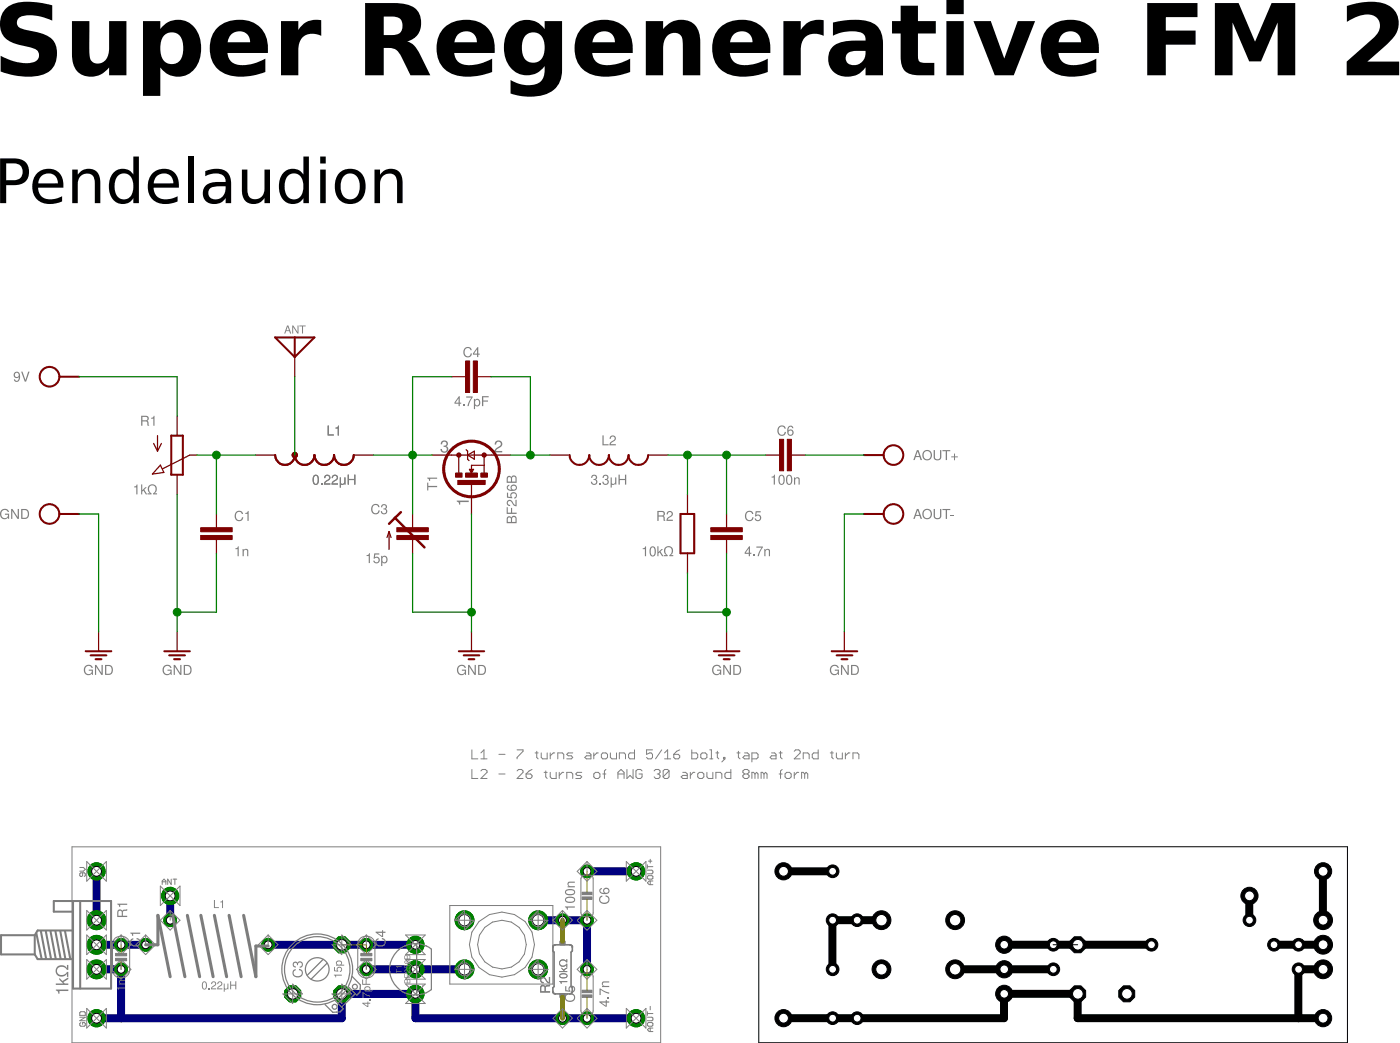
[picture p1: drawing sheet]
<?xml version="1.0" encoding="utf-8"?>
<!DOCTYPE eagle SYSTEM "eagle.dtd">
<eagle version="7.2.0">
<drawing>
<settings>
<setting alwaysvectorfont="no"/>
<setting verticaltext="up"/>
</settings>
<grid distance="0.05" unitdist="inch" unit="inch" style="lines" multiple="2" display="yes" altdistance="4" altunitdist="inch" altunit="inch"/>
<schematic xreflabel="%F%N/%S" xrefpart="/%S.%C%R">
<libraries>
<library name="r">
<symbols>
<symbol name="POT">
<wire x1="2.54" y1="0.762" x2="-2.54" y2="0.762" width="0.254" layer="94"/>
<wire x1="-2.54" y1="-0.762" x2="2.54" y2="-0.762" width="0.254" layer="94"/>
<wire x1="0" y1="-2.54" x2="0" y2="-1.651" width="0.1524" layer="94"/>
<wire x1="2.54" y1="-0.762" x2="2.54" y2="0.762" width="0.254" layer="94"/>
<wire x1="-2.54" y1="0.762" x2="-2.54" y2="-0.762" width="0.254" layer="94"/>
<wire x1="-2.54" y1="2.54" x2="-0.508" y2="2.54" width="0.1524" layer="94"/>
<wire x1="-0.508" y1="2.54" x2="-1.524" y2="3.048" width="0.1524" layer="94"/>
<wire x1="-0.508" y1="2.54" x2="-1.524" y2="2.032" width="0.1524" layer="94"/>
<text x="-3.429" y="1.778" size="1.27" layer="95" align="bottom-right">&gt;NAME</text>
<text x="1.905" y="-1.27" size="1.27" layer="96" align="top-left">&gt;VALUE</text>
<pin name="A" x="-5.08" y="0" visible="off" length="short" direction="pas"/>
<pin name="E" x="5.08" y="0" visible="off" length="short" direction="pas" rot="R180"/>
<pin name="S" x="0" y="-2.54" visible="off" length="point" direction="pas" rot="R90"/>
<wire x1="0" y1="-1.651" x2="1.7526" y2="1.8796" width="0.1524" layer="94"/>
<wire x1="1.2939" y1="2.1597" x2="2.4495" y2="3.1989" width="0.1524" layer="94"/>
<wire x1="2.4495" y1="3.1989" x2="2.2352" y2="1.7018" width="0.1524" layer="94"/>
<wire x1="1.2939" y1="2.1597" x2="2.2352" y2="1.7018" width="0.1524" layer="94"/>
</symbol>
<symbol name="R">
<pin name="2" x="0" y="5.08" visible="off" length="short" direction="pas" swaplevel="1" rot="R270"/>
<pin name="1" x="0" y="-5.08" visible="off" length="short" direction="pas" swaplevel="1" rot="R90"/>
<wire x1="0.889" y1="-2.54" x2="0.889" y2="2.54" width="0.254" layer="94"/>
<wire x1="-0.889" y1="2.54" x2="-0.889" y2="-2.54" width="0.254" layer="94"/>
<wire x1="0.889" y1="2.54" x2="-0.889" y2="2.54" width="0.254" layer="94"/>
<wire x1="0.889" y1="-2.54" x2="-0.889" y2="-2.54" width="0.254" layer="94"/>
<text x="-1.778" y="1.651" size="1.27" layer="95" align="bottom-right">&gt;NAME</text>
<text x="-1.778" y="-1.651" size="1.27" layer="96" align="top-right">&gt;VALUE</text>
</symbol>
</symbols>
<devicesets>
<deviceset name="POT" prefix="R">
<gates>
<gate name="1" symbol="POT" x="0" y="0"/>
</gates>
<devices>
<device name="" package="POT">
<connects>
<connect gate="1" pin="A" pad="1"/>
<connect gate="1" pin="E" pad="3"/>
<connect gate="1" pin="S" pad="2"/>
</connects>
<technologies>
<technology name=""/>
</technologies>
</device>
<device name="-V" package="POT-V">
<connects>
<connect gate="1" pin="A" pad="A"/>
<connect gate="1" pin="E" pad="E"/>
<connect gate="1" pin="S" pad="S"/>
</connects>
<technologies>
<technology name=""/>
</technologies>
</device>
</devices>
</deviceset>
<deviceset name="R" prefix="R" uservalue="yes">
<gates>
<gate name="1" symbol="R" x="0" y="0"/>
</gates>
<devices>
<device name="0204/5" package="0204/5">
<connects>
<connect gate="1" pin="1" pad="1"/>
<connect gate="1" pin="2" pad="2"/>
</connects>
<technologies>
<technology name=""/>
</technologies>
</device>
<device name="0204/7" package="0204/7">
<connects>
<connect gate="1" pin="1" pad="1"/>
<connect gate="1" pin="2" pad="2"/>
</connects>
<technologies>
<technology name=""/>
</technologies>
</device>
<device name="0204V" package="0204V">
<connects>
<connect gate="1" pin="1" pad="1"/>
<connect gate="1" pin="2" pad="2"/>
</connects>
<technologies>
<technology name=""/>
</technologies>
</device>
<device name="0207/10" package="0207/10">
<connects>
<connect gate="1" pin="1" pad="1"/>
<connect gate="1" pin="2" pad="2"/>
</connects>
<technologies>
<technology name=""/>
</technologies>
</device>
<device name="0207/12" package="0207/12">
<connects>
<connect gate="1" pin="1" pad="1"/>
<connect gate="1" pin="2" pad="2"/>
</connects>
<technologies>
<technology name=""/>
</technologies>
</device>
<device name="0207/15" package="0207/15">
<connects>
<connect gate="1" pin="1" pad="1"/>
<connect gate="1" pin="2" pad="2"/>
</connects>
<technologies>
<technology name=""/>
</technologies>
</device>
<device name="0207/2V" package="0207/2V">
<connects>
<connect gate="1" pin="1" pad="1"/>
<connect gate="1" pin="2" pad="2"/>
</connects>
<technologies>
<technology name=""/>
</technologies>
</device>
<device name="0207/5V" package="0207/5V">
<connects>
<connect gate="1" pin="1" pad="1"/>
<connect gate="1" pin="2" pad="2"/>
</connects>
<technologies>
<technology name=""/>
</technologies>
</device>
<device name="0207/7" package="0207/7">
<connects>
<connect gate="1" pin="1" pad="1"/>
<connect gate="1" pin="2" pad="2"/>
</connects>
<technologies>
<technology name=""/>
</technologies>
</device>
<device name="0204/10" package="0204/10">
<connects>
<connect gate="1" pin="1" pad="1"/>
<connect gate="1" pin="2" pad="2"/>
</connects>
<technologies>
<technology name=""/>
</technologies>
</device>
<device name="0204/12" package="0204/12">
<connects>
<connect gate="1" pin="1" pad="1"/>
<connect gate="1" pin="2" pad="2"/>
</connects>
<technologies>
<technology name=""/>
</technologies>
</device>
<device name="0204/15" package="0204/15">
<connects>
<connect gate="1" pin="1" pad="1"/>
<connect gate="1" pin="2" pad="2"/>
</connects>
<technologies>
<technology name=""/>
</technologies>
</device>
<device name="0204/2V" package="0204/2V">
<connects>
<connect gate="1" pin="1" pad="1"/>
<connect gate="1" pin="2" pad="2"/>
</connects>
<technologies>
<technology name=""/>
</technologies>
</device>
<device name="0202/2V" package="0202/2V">
<connects>
<connect gate="1" pin="1" pad="1"/>
<connect gate="1" pin="2" pad="2"/>
</connects>
<technologies>
<technology name=""/>
</technologies>
</device>
<device name="0202/5" package="0202/5">
<connects>
<connect gate="1" pin="1" pad="1"/>
<connect gate="1" pin="2" pad="2"/>
</connects>
<technologies>
<technology name=""/>
</technologies>
</device>
<device name="0202/7" package="0202/7">
<connects>
<connect gate="1" pin="1" pad="1"/>
<connect gate="1" pin="2" pad="2"/>
</connects>
<technologies>
<technology name=""/>
</technologies>
</device>
<device name="0202/10" package="0202/10">
<connects>
<connect gate="1" pin="1" pad="1"/>
<connect gate="1" pin="2" pad="2"/>
</connects>
<technologies>
<technology name=""/>
</technologies>
</device>
<device name="0202V" package="0202V">
<connects>
<connect gate="1" pin="1" pad="1"/>
<connect gate="1" pin="2" pad="2"/>
</connects>
<technologies>
<technology name=""/>
</technologies>
</device>
<device name="0202/12" package="0202/12">
<connects>
<connect gate="1" pin="1" pad="1"/>
<connect gate="1" pin="2" pad="2"/>
</connects>
<technologies>
<technology name=""/>
</technologies>
</device>
<device name="0202/15" package="0202/15">
<connects>
<connect gate="1" pin="1" pad="1"/>
<connect gate="1" pin="2" pad="2"/>
</connects>
<technologies>
<technology name=""/>
</technologies>
</device>
<device name="0202/7-V" package="0202/7-V">
<connects>
<connect gate="1" pin="1" pad="1"/>
<connect gate="1" pin="2" pad="2"/>
</connects>
<technologies>
<technology name=""/>
</technologies>
</device>
<device name="0202/5-V" package="0202/5-V">
<connects>
<connect gate="1" pin="1" pad="1"/>
<connect gate="1" pin="2" pad="2"/>
</connects>
<technologies>
<technology name=""/>
</technologies>
</device>
<device name="0202/10-V" package="0202/10-V">
<connects>
<connect gate="1" pin="1" pad="1"/>
<connect gate="1" pin="2" pad="2"/>
</connects>
<technologies>
<technology name=""/>
</technologies>
</device>
</devices>
</deviceset>
</devicesets>
</library>
<library name="c">
<symbols>
<symbol name="C">
<text x="-2.286" y="1.651" size="1.27" layer="95" align="bottom-right">&gt;NAME</text>
<text x="-2.286" y="-1.651" size="1.27" layer="96" align="top-right">&gt;VALUE</text>
<pin name="1" x="0" y="2.54" visible="off" length="point" direction="pas" swaplevel="1" rot="R270"/>
<pin name="2" x="0" y="-2.54" visible="off" length="point" direction="pas" swaplevel="1" rot="R90"/>
<wire x1="0" y1="-2.54" x2="0" y2="-0.762" width="0.1524" layer="94"/>
<wire x1="0" y1="2.54" x2="0" y2="0.762" width="0.1524" layer="94"/>
<rectangle x1="-2.032" y1="-0.762" x2="2.032" y2="-0.254" layer="94"/>
<rectangle x1="-2.032" y1="0.254" x2="2.032" y2="0.762" layer="94"/>
</symbol>
</symbols>
<devicesets>
<deviceset name="C" prefix="C" uservalue="yes">
<gates>
<gate name="1" symbol="C" x="0" y="0"/>
</gates>
<devices>
<device name="025-024X044" package="C025-024X044">
<connects>
<connect gate="1" pin="1" pad="1"/>
<connect gate="1" pin="2" pad="2"/>
</connects>
<technologies>
<technology name=""/>
</technologies>
</device>
<device name="025-025X050" package="C025-025X050">
<connects>
<connect gate="1" pin="1" pad="1"/>
<connect gate="1" pin="2" pad="2"/>
</connects>
<technologies>
<technology name=""/>
</technologies>
</device>
<device name="025-030X050" package="C025-030X050">
<connects>
<connect gate="1" pin="1" pad="1"/>
<connect gate="1" pin="2" pad="2"/>
</connects>
<technologies>
<technology name=""/>
</technologies>
</device>
<device name="025-040X050" package="C025-040X050">
<connects>
<connect gate="1" pin="1" pad="1"/>
<connect gate="1" pin="2" pad="2"/>
</connects>
<technologies>
<technology name=""/>
</technologies>
</device>
<device name="025-050X050" package="C025-050X050">
<connects>
<connect gate="1" pin="1" pad="1"/>
<connect gate="1" pin="2" pad="2"/>
</connects>
<technologies>
<technology name=""/>
</technologies>
</device>
<device name="025-060X050" package="C025-060X050">
<connects>
<connect gate="1" pin="1" pad="1"/>
<connect gate="1" pin="2" pad="2"/>
</connects>
<technologies>
<technology name=""/>
</technologies>
</device>
<device name="050-024X044" package="C050-024X044">
<connects>
<connect gate="1" pin="1" pad="1"/>
<connect gate="1" pin="2" pad="2"/>
</connects>
<technologies>
<technology name=""/>
</technologies>
</device>
<device name="050-025X075" package="C050-025X075">
<connects>
<connect gate="1" pin="1" pad="1"/>
<connect gate="1" pin="2" pad="2"/>
</connects>
<technologies>
<technology name=""/>
</technologies>
</device>
<device name="050-045X075" package="C050-045X075">
<connects>
<connect gate="1" pin="1" pad="1"/>
<connect gate="1" pin="2" pad="2"/>
</connects>
<technologies>
<technology name=""/>
</technologies>
</device>
<device name="050-030X075" package="C050-030X075">
<connects>
<connect gate="1" pin="1" pad="1"/>
<connect gate="1" pin="2" pad="2"/>
</connects>
<technologies>
<technology name=""/>
</technologies>
</device>
<device name="050-050X075" package="C050-050X075">
<connects>
<connect gate="1" pin="1" pad="1"/>
<connect gate="1" pin="2" pad="2"/>
</connects>
<technologies>
<technology name=""/>
</technologies>
</device>
<device name="050-055X075" package="C050-055X075">
<connects>
<connect gate="1" pin="1" pad="1"/>
<connect gate="1" pin="2" pad="2"/>
</connects>
<technologies>
<technology name=""/>
</technologies>
</device>
<device name="050-075X075" package="C050-075X075">
<connects>
<connect gate="1" pin="1" pad="1"/>
<connect gate="1" pin="2" pad="2"/>
</connects>
<technologies>
<technology name=""/>
</technologies>
</device>
<device name="075-032X103" package="C075-032X103">
<connects>
<connect gate="1" pin="1" pad="1"/>
<connect gate="1" pin="2" pad="2"/>
</connects>
<technologies>
<technology name=""/>
</technologies>
</device>
<device name="075-042X103" package="C075-042X103">
<connects>
<connect gate="1" pin="1" pad="1"/>
<connect gate="1" pin="2" pad="2"/>
</connects>
<technologies>
<technology name=""/>
</technologies>
</device>
<device name="075-052X106" package="C075-052X106">
<connects>
<connect gate="1" pin="1" pad="1"/>
<connect gate="1" pin="2" pad="2"/>
</connects>
<technologies>
<technology name=""/>
</technologies>
</device>
<device name="102-043X133" package="C102-043X133">
<connects>
<connect gate="1" pin="1" pad="1"/>
<connect gate="1" pin="2" pad="2"/>
</connects>
<technologies>
<technology name=""/>
</technologies>
</device>
<device name="102-054X133" package="C102-054X133">
<connects>
<connect gate="1" pin="1" pad="1"/>
<connect gate="1" pin="2" pad="2"/>
</connects>
<technologies>
<technology name=""/>
</technologies>
</device>
<device name="102-064X133" package="C102-064X133">
<connects>
<connect gate="1" pin="1" pad="1"/>
<connect gate="1" pin="2" pad="2"/>
</connects>
<technologies>
<technology name=""/>
</technologies>
</device>
<device name="150-054X183" package="C150-054X183">
<connects>
<connect gate="1" pin="1" pad="1"/>
<connect gate="1" pin="2" pad="2"/>
</connects>
<technologies>
<technology name=""/>
</technologies>
</device>
<device name="150-064X183" package="C150-064X183">
<connects>
<connect gate="1" pin="1" pad="1"/>
<connect gate="1" pin="2" pad="2"/>
</connects>
<technologies>
<technology name=""/>
</technologies>
</device>
<device name="150-072X183" package="C150-072X183">
<connects>
<connect gate="1" pin="1" pad="1"/>
<connect gate="1" pin="2" pad="2"/>
</connects>
<technologies>
<technology name=""/>
</technologies>
</device>
<device name="150-084X183" package="C150-084X183">
<connects>
<connect gate="1" pin="1" pad="1"/>
<connect gate="1" pin="2" pad="2"/>
</connects>
<technologies>
<technology name=""/>
</technologies>
</device>
<device name="150-091X182" package="C150-091X182">
<connects>
<connect gate="1" pin="1" pad="1"/>
<connect gate="1" pin="2" pad="2"/>
</connects>
<technologies>
<technology name=""/>
</technologies>
</device>
<device name="050-035X075" package="C050-035X075">
<connects>
<connect gate="1" pin="1" pad="1"/>
<connect gate="1" pin="2" pad="2"/>
</connects>
<technologies>
<technology name=""/>
</technologies>
</device>
<device name="075-063X106" package="C075-063X106">
<connects>
<connect gate="1" pin="1" pad="1"/>
<connect gate="1" pin="2" pad="2"/>
</connects>
<technologies>
<technology name=""/>
</technologies>
</device>
<device name="025-020X036" package="C025-020X036">
<connects>
<connect gate="1" pin="1" pad="1"/>
<connect gate="1" pin="2" pad="2"/>
</connects>
<technologies>
<technology name=""/>
</technologies>
</device>
<device name="050-020X036" package="C050-020X036">
<connects>
<connect gate="1" pin="1" pad="1"/>
<connect gate="1" pin="2" pad="2"/>
</connects>
<technologies>
<technology name=""/>
</technologies>
</device>
<device name="025-015X024" package="C025-015X024">
<connects>
<connect gate="1" pin="1" pad="1"/>
<connect gate="1" pin="2" pad="2"/>
</connects>
<technologies>
<technology name=""/>
</technologies>
</device>
<device name="025-025X060" package="C050-025X060">
<connects>
<connect gate="1" pin="1" pad="1"/>
<connect gate="1" pin="2" pad="2"/>
</connects>
<technologies>
<technology name=""/>
</technologies>
</device>
<device name="050-024X044/V" package="C050-024X044/V">
<connects>
<connect gate="1" pin="1" pad="1"/>
<connect gate="1" pin="2" pad="2"/>
</connects>
<technologies>
<technology name=""/>
</technologies>
</device>
<device name="050-025X075/V" package="C050-025X075/V">
<connects>
<connect gate="1" pin="1" pad="1"/>
<connect gate="1" pin="2" pad="2"/>
</connects>
<technologies>
<technology name=""/>
</technologies>
</device>
<device name="050-020X036/V" package="C050-020X036/V">
<connects>
<connect gate="1" pin="1" pad="1"/>
<connect gate="1" pin="2" pad="2"/>
</connects>
<technologies>
<technology name=""/>
</technologies>
</device>
<device name="050-020X044/V" package="C050-020X044/V">
<connects>
<connect gate="1" pin="1" pad="1"/>
<connect gate="1" pin="2" pad="2"/>
</connects>
<technologies>
<technology name=""/>
</technologies>
</device>
<device name="050-020X044" package="C050-020X044">
<connects>
<connect gate="1" pin="1" pad="1"/>
<connect gate="1" pin="2" pad="2"/>
</connects>
<technologies>
<technology name=""/>
</technologies>
</device>
</devices>
</deviceset>
</devicesets>
</library>
<library name="cap-trim">
<symbols>
<symbol name="CAP-TRIM">
<wire x1="0" y1="-2.54" x2="0" y2="-0.762" width="0.1524" layer="94"/>
<wire x1="0" y1="2.54" x2="0" y2="0.762" width="0.1524" layer="94"/>
<wire x1="1.524" y1="-1.778" x2="-2.286" y2="2.032" width="0.3048" layer="94"/>
<wire x1="-3.048" y1="1.27" x2="-2.286" y2="2.032" width="0.3048" layer="94"/>
<wire x1="-2.286" y1="2.032" x2="-1.524" y2="2.794" width="0.3048" layer="94"/>
<wire x1="-3.048" y1="-2.032" x2="-3.048" y2="0.254" width="0.1524" layer="94"/>
<wire x1="-3.048" y1="0.254" x2="-3.302" y2="-0.508" width="0.1524" layer="94"/>
<wire x1="-3.048" y1="0.254" x2="-2.794" y2="-0.508" width="0.1524" layer="94"/>
<text x="-3.175" y="2.54" size="1.27" layer="95" align="bottom-right">&gt;NAME</text>
<text x="-3.175" y="-2.54" size="1.27" layer="96" align="top-right">&gt;VALUE</text>
<rectangle x1="-2.032" y1="-0.762" x2="2.032" y2="-0.254" layer="94"/>
<rectangle x1="-2.032" y1="0.254" x2="2.032" y2="0.762" layer="94"/>
<pin name="E" x="0" y="2.54" visible="off" length="point" direction="pas" swaplevel="1" rot="R90"/>
<pin name="A" x="0" y="-2.54" visible="off" length="point" direction="pas" swaplevel="1" rot="R270"/>
</symbol>
</symbols>
<devicesets>
<deviceset name="C-TR-PH20127" prefix="C">
<gates>
<gate name="1" symbol="CAP-TRIM" x="0" y="0"/>
</gates>
<devices>
<device name="S" package="TRIM808">
<connects>
<connect gate="1" pin="A" pad="2"/>
<connect gate="1" pin="E" pad="1 3"/>
</connects>
<technologies>
<technology name=""/>
</technologies>
</device>
<device name="-45" package="TRIM808-45">
<connects>
<connect gate="1" pin="A" pad="2"/>
<connect gate="1" pin="E" pad="1 3"/>
</connects>
<technologies>
<technology name=""/>
</technologies>
</device>
<device name="-45-2P12" package="TRIM808-45">
<connects>
<connect gate="1" pin="A" pad="2"/>
<connect gate="1" pin="E" pad="1"/>
</connects>
<technologies>
<technology name=""/>
</technologies>
</device>
<device name="-45-2P21" package="TRIM808-45">
<connects>
<connect gate="1" pin="A" pad="1"/>
<connect gate="1" pin="E" pad="2"/>
</connects>
<technologies>
<technology name=""/>
</technologies>
</device>
<device name="-45-2P23" package="TRIM808-45">
<connects>
<connect gate="1" pin="A" pad="3"/>
<connect gate="1" pin="E" pad="2"/>
</connects>
<technologies>
<technology name=""/>
</technologies>
</device>
<device name="-45-2P32" package="TRIM808-45">
<connects>
<connect gate="1" pin="A" pad="3"/>
<connect gate="1" pin="E" pad="2"/>
</connects>
<technologies>
<technology name=""/>
</technologies>
</device>
<device name="GFX" package="TRIM808-GFX">
<connects>
<connect gate="1" pin="A" pad="1 3"/>
<connect gate="1" pin="E" pad="2"/>
</connects>
<technologies>
<technology name=""/>
</technologies>
</device>
<device name="GFX45" package="TRIM808-GFX45">
<connects>
<connect gate="1" pin="A" pad="1 3"/>
<connect gate="1" pin="E" pad="2"/>
</connects>
<technologies>
<technology name=""/>
</technologies>
</device>
<device name="" package="TRIM-2222-808">
<connects>
<connect gate="1" pin="A" pad="2"/>
<connect gate="1" pin="E" pad="1 3"/>
</connects>
<technologies>
<technology name=""/>
</technologies>
</device>
<device name="2222-808-2PIN" package="TRIM-2222-808">
<connects>
<connect gate="1" pin="A" pad="2"/>
<connect gate="1" pin="E" pad="1"/>
</connects>
<technologies>
<technology name=""/>
</technologies>
</device>
<device name="2222-808-2PINB" package="TRIM-2222-808">
<connects>
<connect gate="1" pin="A" pad="2"/>
<connect gate="1" pin="E" pad="3"/>
</connects>
<technologies>
<technology name=""/>
</technologies>
</device>
<device name="2222-808-45" package="TRIM-2222-808-45">
<connects>
<connect gate="1" pin="A" pad="1 3"/>
<connect gate="1" pin="E" pad="2"/>
</connects>
<technologies>
<technology name=""/>
</technologies>
</device>
<device name="2222-808-45-2PIN" package="TRIM-2222-808-45">
<connects>
<connect gate="1" pin="A" pad="1"/>
<connect gate="1" pin="E" pad="2"/>
</connects>
<technologies>
<technology name=""/>
</technologies>
</device>
<device name="2222-808-45-2PINB" package="TRIM-2222-808-45">
<connects>
<connect gate="1" pin="A" pad="3"/>
<connect gate="1" pin="E" pad="2"/>
</connects>
<technologies>
<technology name=""/>
</technologies>
</device>
</devices>
</deviceset>
</devicesets>
</library>
<library name="pad">
<symbols>
<symbol name="GND">
<wire x1="-1.651" y1="0" x2="1.651" y2="0" width="0.254" layer="94"/>
<text x="0" y="-1.778" size="1.27" layer="96" align="top-center">&gt;VALUE</text>
<pin name="GND" x="0" y="2.54" visible="off" length="short" direction="sup" rot="R270"/>
<wire x1="-1.016" y1="-0.508" x2="1.016" y2="-0.508" width="0.254" layer="94"/>
<wire x1="-0.381" y1="-1.016" x2="0.381" y2="-1.016" width="0.254" layer="94"/>
</symbol>
<symbol name="ANT">
<wire x1="-2.54" y1="5.08" x2="0" y2="5.08" width="0.254" layer="94"/>
<wire x1="2.54" y1="5.08" x2="0" y2="2.54" width="0.254" layer="94"/>
<wire x1="0" y1="2.54" x2="-2.54" y2="5.08" width="0.254" layer="94"/>
<wire x1="0" y1="5.08" x2="0" y2="2.54" width="0.254" layer="94"/>
<wire x1="0" y1="5.08" x2="2.54" y2="5.08" width="0.254" layer="94"/>
<text x="0" y="5.588" size="1.016" layer="95" align="bottom-center">&gt;NAME</text>
<pin name="1" x="0" y="0" visible="off" length="short" direction="out" rot="R90"/>
</symbol>
<symbol name="SPAD">
<pin name="P$1" x="0" y="0" visible="off" length="point" function="dot"/>
<wire x1="0" y1="0" x2="-2.54" y2="0" width="0.254" layer="94"/>
<circle x="-3.81" y="0" radius="1.27" width="0.254" layer="94"/>
<text x="-6.35" y="0" size="1.27" layer="95" align="center-right">&gt;NAME</text>
</symbol>
</symbols>
<devicesets>
<deviceset name="GND">
<gates>
<gate name="1" symbol="GND" x="0" y="0"/>
</gates>
<devices>
<device name="">
<technologies>
<technology name=""/>
</technologies>
</device>
</devices>
</deviceset>
<deviceset name="ANT" prefix="ANT">
<gates>
<gate name="ANT" symbol="ANT" x="0" y="0"/>
</gates>
<devices>
<device name="" package="SPAD">
<connects>
<connect gate="ANT" pin="1" pad="1"/>
</connects>
<technologies>
<technology name=""/>
</technologies>
</device>
</devices>
</deviceset>
<deviceset name="SPAD" prefix="P">
<gates>
<gate name="1" symbol="SPAD" x="0" y="0"/>
</gates>
<devices>
<device name="" package="SPAD">
<connects>
<connect gate="1" pin="P$1" pad="1"/>
</connects>
<technologies>
<technology name=""/>
</technologies>
</device>
</devices>
</deviceset>
</devicesets>
</library>
<library name="l">
<symbols>
<symbol name="L-TAP1">
<wire x1="5.08" y1="0" x2="3.81" y2="-1.27" width="0.254" layer="94" curve="-90"/>
<wire x1="2.54" y1="0" x2="3.81" y2="-1.27" width="0.254" layer="94" curve="90"/>
<wire x1="2.54" y1="0" x2="1.27" y2="-1.27" width="0.254" layer="94" curve="-90"/>
<wire x1="0" y1="0" x2="1.27" y2="-1.27" width="0.254" layer="94" curve="90"/>
<wire x1="0" y1="0" x2="-1.27" y2="-1.27" width="0.254" layer="94" curve="-90"/>
<wire x1="-2.54" y1="0" x2="-1.27" y2="-1.27" width="0.254" layer="94" curve="90"/>
<wire x1="-2.54" y1="0" x2="-3.81" y2="-1.27" width="0.254" layer="94" curve="-90"/>
<wire x1="-5.08" y1="0" x2="-3.81" y2="-1.27" width="0.254" layer="94" curve="90"/>
<text x="2.54" y="2.54" size="1.27" layer="95" align="bottom-center">&gt;NAME</text>
<text x="2.54" y="-2.54" size="1.27" layer="96" align="top-center">&gt;VALUE</text>
<pin name="2" x="7.62" y="0" visible="off" length="short" direction="pas" swaplevel="1" rot="R180"/>
<pin name="1" x="-7.62" y="0" visible="off" length="short" direction="pas" swaplevel="1"/>
<pin name="T" x="-2.54" y="0" visible="off" length="point" direction="pas" rot="R270"/>
<circle x="-2.54" y="0" radius="0.283978125" width="0.127" layer="94"/>
<circle x="-2.54" y="0" radius="0.1778" width="0.127" layer="94"/>
<circle x="-2.54" y="0" radius="0.1016" width="0.127" layer="94"/>
<circle x="-2.54" y="0" radius="0.0508" width="0.127" layer="94"/>
<circle x="-2.54" y="0" radius="0.3556" width="0.127" layer="94"/>
<wire x1="5.08" y1="0" x2="3.81" y2="-1.27" width="0.254" layer="94" curve="-90"/>
<wire x1="2.54" y1="0" x2="3.81" y2="-1.27" width="0.254" layer="94" curve="90"/>
<wire x1="2.54" y1="0" x2="1.27" y2="-1.27" width="0.254" layer="94" curve="-90"/>
<wire x1="0" y1="0" x2="1.27" y2="-1.27" width="0.254" layer="94" curve="90"/>
<wire x1="0" y1="0" x2="-1.27" y2="-1.27" width="0.254" layer="94" curve="-90"/>
<wire x1="-2.54" y1="0" x2="-1.27" y2="-1.27" width="0.254" layer="94" curve="90"/>
<wire x1="-2.54" y1="0" x2="-3.81" y2="-1.27" width="0.254" layer="94" curve="-90"/>
<wire x1="-5.08" y1="0" x2="-3.81" y2="-1.27" width="0.254" layer="94" curve="90"/>
<text x="2.54" y="2.54" size="1.27" layer="95" align="bottom-center">&gt;NAME</text>
<text x="2.54" y="-2.54" size="1.27" layer="96" align="top-center">&gt;VALUE</text>
<circle x="-2.54" y="0" radius="0.283978125" width="0.127" layer="94"/>
<circle x="-2.54" y="0" radius="0.1778" width="0.127" layer="94"/>
<circle x="-2.54" y="0" radius="0.1016" width="0.127" layer="94"/>
<circle x="-2.54" y="0" radius="0.0508" width="0.127" layer="94"/>
<circle x="-2.54" y="0" radius="0.3556" width="0.127" layer="94"/>
</symbol>
<symbol name="L">
<wire x1="5.08" y1="0" x2="3.81" y2="-1.27" width="0.254" layer="94" curve="-90"/>
<wire x1="2.54" y1="0" x2="3.81" y2="-1.27" width="0.254" layer="94" curve="90"/>
<wire x1="2.54" y1="0" x2="1.27" y2="-1.27" width="0.254" layer="94" curve="-90"/>
<wire x1="0" y1="0" x2="1.27" y2="-1.27" width="0.254" layer="94" curve="90"/>
<wire x1="0" y1="0" x2="-1.27" y2="-1.27" width="0.254" layer="94" curve="-90"/>
<wire x1="-2.54" y1="0" x2="-1.27" y2="-1.27" width="0.254" layer="94" curve="90"/>
<wire x1="-2.54" y1="0" x2="-3.81" y2="-1.27" width="0.254" layer="94" curve="-90"/>
<wire x1="-5.08" y1="0" x2="-3.81" y2="-1.27" width="0.254" layer="94" curve="90"/>
<text x="0" y="1.27" size="1.27" layer="95" align="bottom-center">&gt;NAME</text>
<text x="0" y="-2.54" size="1.27" layer="96" align="top-center">&gt;VALUE</text>
<pin name="2" x="-7.62" y="0" visible="off" length="short" direction="pas" swaplevel="1"/>
<pin name="1" x="7.62" y="0" visible="off" length="short" direction="pas" swaplevel="1" rot="R180"/>
</symbol>
</symbols>
<devicesets>
<deviceset name="L-TAP1" uservalue="yes">
<gates>
<gate name="1" symbol="L-TAP1" x="0" y="0"/>
</gates>
<devices>
<device name="02/7V" package="L-02/7V-TAP1">
<connects>
<connect gate="1" pin="1" pad="1"/>
<connect gate="1" pin="2" pad="2"/>
<connect gate="1" pin="T" pad="3"/>
</connects>
<technologies>
<technology name=""/>
</technologies>
</device>
<device name="04/7" package="L-04/10-TAP1">
<connects>
<connect gate="1" pin="1" pad="1"/>
<connect gate="1" pin="2" pad="2"/>
<connect gate="1" pin="T" pad="T"/>
</connects>
<technologies>
<technology name=""/>
</technologies>
</device>
<device name="08/7V" package="L-08/20V-TAP1">
<connects>
<connect gate="1" pin="1" pad="1"/>
<connect gate="1" pin="2" pad="2"/>
<connect gate="1" pin="T" pad="T"/>
</connects>
<technologies>
<technology name=""/>
</technologies>
</device>
<device name="L-04/12V-TAP1" package="L-04/12V-TAP1">
<connects>
<connect gate="1" pin="1" pad="1"/>
<connect gate="1" pin="2" pad="2"/>
<connect gate="1" pin="T" pad="3"/>
</connects>
<technologies>
<technology name=""/>
</technologies>
</device>
<device name="L-06/12V-TAP1" package="L-06/12V-TAP1">
<connects>
<connect gate="1" pin="1" pad="1"/>
<connect gate="1" pin="2" pad="2"/>
<connect gate="1" pin="T" pad="3"/>
</connects>
<technologies>
<technology name=""/>
</technologies>
</device>
<device name="L-08/12V-TAP1" package="L-08/12V-TAP1">
<connects>
<connect gate="1" pin="1" pad="1"/>
<connect gate="1" pin="2" pad="2"/>
<connect gate="1" pin="T" pad="3"/>
</connects>
<technologies>
<technology name=""/>
</technologies>
</device>
<device name="L-08/12-TAP1" package="L-08/12-TAP1">
<connects>
<connect gate="1" pin="1" pad="1"/>
<connect gate="1" pin="2" pad="2"/>
<connect gate="1" pin="T" pad="3"/>
</connects>
<technologies>
<technology name=""/>
</technologies>
</device>
<device name="L-08/12-X-TAP1" package="L-08/12-X-TAP1">
<connects>
<connect gate="1" pin="1" pad="1"/>
<connect gate="1" pin="2" pad="2"/>
<connect gate="1" pin="T" pad="3"/>
</connects>
<technologies>
<technology name=""/>
</technologies>
</device>
</devices>
</deviceset>
<deviceset name="L" prefix="L">
<gates>
<gate name="1" symbol="L" x="0" y="0"/>
</gates>
<devices>
<device name="02/5" package="L-02/5V">
<connects>
<connect gate="1" pin="1" pad="1"/>
<connect gate="1" pin="2" pad="2"/>
</connects>
<technologies>
<technology name=""/>
</technologies>
</device>
<device name="02/10" package="L-03/10V">
<connects>
<connect gate="1" pin="1" pad="1"/>
<connect gate="1" pin="2" pad="2"/>
</connects>
<technologies>
<technology name=""/>
</technologies>
</device>
<device name="02/7" package="L-02/7V">
<connects>
<connect gate="1" pin="1" pad="1"/>
<connect gate="1" pin="2" pad="2"/>
</connects>
<technologies>
<technology name=""/>
</technologies>
</device>
<device name="04/7" package="L-04/8V">
<connects>
<connect gate="1" pin="1" pad="2"/>
<connect gate="1" pin="2" pad="1"/>
</connects>
<technologies>
<technology name=""/>
</technologies>
</device>
<device name="04/7-M" package="L-04/10-M">
<connects>
<connect gate="1" pin="1" pad="1"/>
<connect gate="1" pin="2" pad="2"/>
</connects>
<technologies>
<technology name=""/>
</technologies>
</device>
<device name="-09R" package="L-8R">
<connects>
<connect gate="1" pin="1" pad="P$1"/>
<connect gate="1" pin="2" pad="P$2"/>
</connects>
<technologies>
<technology name=""/>
</technologies>
</device>
<device name="03/10" package="L-03/10">
<connects>
<connect gate="1" pin="1" pad="1"/>
<connect gate="1" pin="2" pad="2"/>
</connects>
<technologies>
<technology name=""/>
</technologies>
</device>
<device name="-BODY" package="L-BODY">
<connects>
<connect gate="1" pin="1" pad="2"/>
<connect gate="1" pin="2" pad="3"/>
</connects>
<technologies>
<technology name=""/>
</technologies>
</device>
<device name="L-04-5/5V-X" package="L-04-5/5V-X">
<connects>
<connect gate="1" pin="1" pad="1"/>
<connect gate="1" pin="2" pad="2"/>
</connects>
<technologies>
<technology name=""/>
</technologies>
</device>
<device name="L-04-5/6V" package="L-04-5/6V">
<connects>
<connect gate="1" pin="1" pad="1"/>
<connect gate="1" pin="2" pad="2"/>
</connects>
<technologies>
<technology name=""/>
</technologies>
</device>
<device name="L-04-5/5" package="L-04-5/5">
<connects>
<connect gate="1" pin="1" pad="1"/>
<connect gate="1" pin="2" pad="2"/>
</connects>
<technologies>
<technology name=""/>
</technologies>
</device>
<device name="L-04/7" package="L-04/7">
<connects>
<connect gate="1" pin="1" pad="1"/>
<connect gate="1" pin="2" pad="2"/>
</connects>
<technologies>
<technology name=""/>
</technologies>
</device>
</devices>
</deviceset>
</devicesets>
</library>
<library name="t">
<symbols>
<symbol name="MOSFET_N">
<wire x1="-3.5433" y1="0" x2="-5.08" y2="0" width="0.1524" layer="94"/>
<wire x1="0" y1="1.651" x2="-2.3114" y2="1.651" width="0.1524" layer="94"/>
<wire x1="-1.3208" y1="0" x2="-1.3208" y2="-1.651" width="0.1524" layer="94"/>
<wire x1="-2.3368" y1="-1.651" x2="-1.3208" y2="-1.651" width="0.1524" layer="94"/>
<wire x1="-1.3208" y1="-1.651" x2="0" y2="-1.651" width="0.1524" layer="94"/>
<wire x1="0" y1="2.54" x2="0" y2="1.651" width="0.1524" layer="94"/>
<wire x1="0" y1="1.651" x2="0" y2="0.508" width="0.1524" layer="94"/>
<wire x1="0" y1="0.508" x2="0" y2="-1.651" width="0.1524" layer="94"/>
<wire x1="0" y1="-1.651" x2="0" y2="-2.54" width="0.1524" layer="94"/>
<wire x1="0" y1="0.508" x2="-0.508" y2="-0.381" width="0.1524" layer="94"/>
<wire x1="-0.508" y1="-0.381" x2="0.508" y2="-0.381" width="0.1524" layer="94"/>
<wire x1="0.508" y1="-0.381" x2="0" y2="0.508" width="0.1524" layer="94"/>
<wire x1="-0.508" y1="0.508" x2="0" y2="0.508" width="0.1524" layer="94"/>
<wire x1="-0.508" y1="0.508" x2="-0.6985" y2="0.3175" width="0.1524" layer="94"/>
<wire x1="-2.3368" y1="0" x2="-1.8288" y2="-0.254" width="0.1524" layer="94"/>
<wire x1="-1.8288" y1="-0.254" x2="-1.8288" y2="0.254" width="0.1524" layer="94"/>
<wire x1="-1.8288" y1="0.254" x2="-2.3368" y2="0" width="0.1524" layer="94"/>
<circle x="0" y="-1.651" radius="0.127" width="0.4064" layer="94"/>
<circle x="0" y="1.651" radius="0.127" width="0.4064" layer="94"/>
<text x="-2.54" y="4.445" size="1.27" layer="95" align="bottom-right">&gt;NAME</text>
<text x="-2.54" y="-4.572" size="1.27" layer="96" align="top-right">&gt;VALUE</text>
<rectangle x1="-2.8448" y1="-2.0828" x2="-2.3368" y2="-1.2192" layer="94"/>
<rectangle x1="-2.8448" y1="1.2192" x2="-2.3368" y2="2.0828" layer="94"/>
<rectangle x1="-2.8448" y1="-0.762" x2="-2.3368" y2="0.762" layer="94"/>
<pin name="G" x="-7.62" y="0" visible="pad" length="short" direction="pas"/>
<pin name="D" x="0" y="5.08" visible="pad" length="short" direction="pas" rot="R270"/>
<pin name="S" x="0" y="-5.08" visible="pad" length="short" direction="pas" rot="R90"/>
<circle x="-1.778" y="0" radius="3.5921" width="0.381" layer="94"/>
<rectangle x1="-3.7973" y1="-1.778" x2="-3.2893" y2="1.778" layer="94"/>
<wire x1="-1.3208" y1="0" x2="-1.7653" y2="0" width="0.1524" layer="94"/>
<wire x1="0.508" y1="0.508" x2="0" y2="0.508" width="0.1524" layer="94"/>
<wire x1="0.508" y1="0.508" x2="0.6985" y2="0.6985" width="0.1524" layer="94"/>
<wire x1="-2.0828" y1="0" x2="-1.9558" y2="0" width="0.3048" layer="94"/>
</symbol>
</symbols>
<devicesets>
<deviceset name="BF256B" prefix="T">
<gates>
<gate name="1" symbol="MOSFET_N" x="0" y="0"/>
</gates>
<devices>
<device name="" package="TO92">
<connects>
<connect gate="1" pin="D" pad="3"/>
<connect gate="1" pin="G" pad="1"/>
<connect gate="1" pin="S" pad="2"/>
</connects>
<technologies>
<technology name=""/>
</technologies>
</device>
</devices>
</deviceset>
</devicesets>
</library>
</libraries>
<attributes>
</attributes>
<variantdefs>
</variantdefs>
<classes>
<class number="0" name="default" width="0.6096" drill="0">
</class>
</classes>
<parts>
<part name="C3" library="cap-trim" deviceset="C-TR-PH20127" device="2222-808-2PIN" value="15p"/>
<part name="C1" library="c" deviceset="C" device="050-020X036/V" value="1n"/>
<part name="R1" library="r" deviceset="POT" device="-V" value="1kΩ"/>
<part name="U$1" library="pad" deviceset="GND" device=""/>
<part name="U$2" library="pad" deviceset="GND" device=""/>
<part name="ANT" library="pad" deviceset="ANT" device=""/>
<part name="L2" library="l" deviceset="L" device="-BODY" value="3.3μH"/>
<part name="C4" library="c" deviceset="C" device="050-020X036" value="4.7pF"/>
<part name="R2" library="r" deviceset="R" device="0204/10" value="10kΩ"/>
<part name="C5" library="c" deviceset="C" device="050-020X044" value="4.7n"/>
<part name="C6" library="c" deviceset="C" device="050-020X044" value="100n"/>
<part name="AOUT+" library="pad" deviceset="SPAD" device=""/>
<part name="U$4" library="pad" deviceset="GND" device=""/>
<part name="9V" library="pad" deviceset="SPAD" device=""/>
<part name="AOUT-" library="pad" deviceset="SPAD" device=""/>
<part name="U$3" library="pad" deviceset="GND" device=""/>
<part name="GND" library="pad" deviceset="SPAD" device=""/>
<part name="U$5" library="pad" deviceset="GND" device=""/>
<part name="L1" library="l" deviceset="L-TAP1" device="L-08/12-X-TAP1" value="0.22μH"/>
<part name="T1" library="t" deviceset="BF256B" device=""/>
</parts>
<sheets>
<sheet>
<plain>
<text x="55.88" y="22.86" size="1.27" layer="97" font="vector" align="top-left">L1 - 7 turns around 5/16 bolt, tap at 2nd turn</text>
<text x="55.88" y="20.32" size="1.27" layer="97" font="vector" align="top-left">L2 - 26 turns of AWG 30 around 8mm form</text>
</plain>
<instances>
<instance part="C3" gate="1" x="48.26" y="50.8" rot="MR180"/>
<instance part="C1" gate="1" x="22.86" y="50.8" rot="MR0"/>
<instance part="R1" gate="1" x="17.78" y="60.96" smashed="yes" rot="R90">
<attribute name="NAME" x="15.24" y="57.15" size="1.27" layer="95" rot="MR180" align="bottom-right"/>
<attribute name="VALUE" x="15.24" y="64.77" size="1.27" layer="96" rot="MR180" align="top-right"/>
</instance>
<instance part="U$1" gate="1" x="17.78" y="35.56"/>
<instance part="U$2" gate="1" x="55.88" y="35.56"/>
<instance part="ANT" gate="ANT" x="33.02" y="71.12"/>
<instance part="L2" gate="1" x="73.66" y="60.96"/>
<instance part="C4" gate="1" x="55.88" y="71.12" smashed="yes" rot="R90">
<attribute name="NAME" x="55.88" y="73.66" size="1.27" layer="95" align="bottom-center"/>
<attribute name="VALUE" x="55.88" y="68.58" size="1.27" layer="96" align="top-center"/>
</instance>
<instance part="R2" gate="1" x="83.82" y="50.8"/>
<instance part="C5" gate="1" x="88.9" y="50.8" rot="MR0"/>
<instance part="C6" gate="1" x="96.52" y="60.96" smashed="yes" rot="MR270">
<attribute name="NAME" x="96.52" y="63.5" size="1.27" layer="95" rot="MR0" align="bottom-center"/>
<attribute name="VALUE" x="96.52" y="58.42" size="1.27" layer="96" rot="MR0" align="top-center"/>
</instance>
<instance part="AOUT+" gate="1" x="106.68" y="60.96" rot="R180"/>
<instance part="U$4" gate="1" x="88.9" y="35.56"/>
<instance part="9V" gate="1" x="5.08" y="71.12"/>
<instance part="AOUT-" gate="1" x="106.68" y="53.34" rot="R180"/>
<instance part="U$3" gate="1" x="104.14" y="35.56"/>
<instance part="GND" gate="1" x="5.08" y="53.34" rot="MR180"/>
<instance part="U$5" gate="1" x="7.62" y="35.56" rot="MR0"/>
<instance part="L1" gate="1" x="35.56" y="60.96"/>
<instance part="T1" gate="1" x="55.88" y="60.96" rot="R90"/>
</instances>
<busses>
</busses>
<nets>
<net name="GND" class="0">
<segment>
<pinref part="U$2" gate="1" pin="GND"/>
<wire x1="55.88" y1="53.34" x2="55.88" y2="40.64" width="0.1524" layer="91"/>
<wire x1="55.88" y1="40.64" x2="55.88" y2="38.1" width="0.1524" layer="91"/>
<wire x1="55.88" y1="40.64" x2="48.26" y2="40.64" width="0.1524" layer="91"/>
<junction x="55.88" y="40.64"/>
<pinref part="C3" gate="1" pin="E"/>
<wire x1="48.26" y1="48.26" x2="48.26" y2="40.64" width="0.1524" layer="91"/>
<pinref part="T1" gate="1" pin="G"/>
</segment>
<segment>
<pinref part="C1" gate="1" pin="2"/>
<wire x1="22.86" y1="48.26" x2="22.86" y2="40.64" width="0.1524" layer="91"/>
<wire x1="22.86" y1="40.64" x2="17.78" y2="40.64" width="0.1524" layer="91"/>
<pinref part="U$1" gate="1" pin="GND"/>
<wire x1="17.78" y1="40.64" x2="17.78" y2="38.1" width="0.1524" layer="91"/>
<pinref part="R1" gate="1" pin="A"/>
<wire x1="17.78" y1="55.88" x2="17.78" y2="40.64" width="0.1524" layer="91"/>
<junction x="17.78" y="40.64"/>
</segment>
<segment>
<pinref part="R2" gate="1" pin="1"/>
<wire x1="83.82" y1="45.72" x2="83.82" y2="40.64" width="0.1524" layer="91"/>
<pinref part="C5" gate="1" pin="2"/>
<wire x1="83.82" y1="40.64" x2="88.9" y2="40.64" width="0.1524" layer="91"/>
<wire x1="88.9" y1="40.64" x2="88.9" y2="48.26" width="0.1524" layer="91"/>
<pinref part="U$4" gate="1" pin="GND"/>
<wire x1="88.9" y1="38.1" x2="88.9" y2="40.64" width="0.1524" layer="91"/>
<junction x="88.9" y="40.64"/>
</segment>
<segment>
<pinref part="U$3" gate="1" pin="GND"/>
<pinref part="AOUT-" gate="1" pin="P$1"/>
<wire x1="104.14" y1="38.1" x2="104.14" y2="53.34" width="0.1524" layer="91"/>
<wire x1="104.14" y1="53.34" x2="106.68" y2="53.34" width="0.1524" layer="91"/>
</segment>
<segment>
<pinref part="U$5" gate="1" pin="GND"/>
<pinref part="GND" gate="1" pin="P$1"/>
<wire x1="7.62" y1="38.1" x2="7.62" y2="53.34" width="0.1524" layer="91"/>
<wire x1="7.62" y1="53.34" x2="5.08" y2="53.34" width="0.1524" layer="91"/>
</segment>
</net>
<net name="N$2" class="0">
<segment>
<wire x1="48.26" y1="60.96" x2="50.8" y2="60.96" width="0.1524" layer="91"/>
<wire x1="43.18" y1="60.96" x2="48.26" y2="60.96" width="0.1524" layer="91"/>
<junction x="48.26" y="60.96"/>
<pinref part="C4" gate="1" pin="1"/>
<wire x1="48.26" y1="60.96" x2="48.26" y2="71.12" width="0.1524" layer="91"/>
<wire x1="48.26" y1="71.12" x2="53.34" y2="71.12" width="0.1524" layer="91"/>
<pinref part="C3" gate="1" pin="A"/>
<wire x1="48.26" y1="60.96" x2="48.26" y2="53.34" width="0.1524" layer="91"/>
<pinref part="L1" gate="1" pin="2"/>
<pinref part="T1" gate="1" pin="D"/>
</segment>
</net>
<net name="N$3" class="0">
<segment>
<pinref part="C1" gate="1" pin="1"/>
<wire x1="27.94" y1="60.96" x2="22.86" y2="60.96" width="0.1524" layer="91"/>
<wire x1="22.86" y1="60.96" x2="22.86" y2="53.34" width="0.1524" layer="91"/>
<pinref part="R1" gate="1" pin="S"/>
<wire x1="20.32" y1="60.96" x2="22.86" y2="60.96" width="0.1524" layer="91"/>
<junction x="22.86" y="60.96"/>
<pinref part="L1" gate="1" pin="1"/>
</segment>
</net>
<net name="N$4" class="0">
<segment>
<pinref part="ANT" gate="ANT" pin="1"/>
<wire x1="33.02" y1="60.96" x2="33.02" y2="71.12" width="0.1524" layer="91"/>
<pinref part="L1" gate="1" pin="T"/>
</segment>
</net>
<net name="N$5" class="0">
<segment>
<pinref part="C4" gate="1" pin="2"/>
<wire x1="58.42" y1="71.12" x2="63.5" y2="71.12" width="0.1524" layer="91"/>
<wire x1="63.5" y1="71.12" x2="63.5" y2="60.96" width="0.1524" layer="91"/>
<wire x1="63.5" y1="60.96" x2="60.96" y2="60.96" width="0.1524" layer="91"/>
<pinref part="L2" gate="1" pin="2"/>
<wire x1="63.5" y1="60.96" x2="66.04" y2="60.96" width="0.1524" layer="91"/>
<junction x="63.5" y="60.96"/>
<pinref part="T1" gate="1" pin="S"/>
</segment>
</net>
<net name="N$6" class="0">
<segment>
<pinref part="L2" gate="1" pin="1"/>
<pinref part="R2" gate="1" pin="2"/>
<wire x1="81.28" y1="60.96" x2="83.82" y2="60.96" width="0.1524" layer="91"/>
<wire x1="83.82" y1="60.96" x2="83.82" y2="55.88" width="0.1524" layer="91"/>
<pinref part="C5" gate="1" pin="1"/>
<wire x1="83.82" y1="60.96" x2="88.9" y2="60.96" width="0.1524" layer="91"/>
<wire x1="88.9" y1="60.96" x2="88.9" y2="53.34" width="0.1524" layer="91"/>
<junction x="83.82" y="60.96"/>
<pinref part="C6" gate="1" pin="1"/>
<wire x1="93.98" y1="60.96" x2="88.9" y2="60.96" width="0.1524" layer="91"/>
<junction x="88.9" y="60.96"/>
</segment>
</net>
<net name="N$8" class="0">
<segment>
<pinref part="AOUT+" gate="1" pin="P$1"/>
<pinref part="C6" gate="1" pin="2"/>
<wire x1="106.68" y1="60.96" x2="99.06" y2="60.96" width="0.1524" layer="91"/>
</segment>
</net>
<net name="N$1" class="0">
<segment>
<pinref part="9V" gate="1" pin="P$1"/>
<pinref part="R1" gate="1" pin="E"/>
<wire x1="5.08" y1="71.12" x2="17.78" y2="71.12" width="0.1524" layer="91"/>
<wire x1="17.78" y1="71.12" x2="17.78" y2="66.04" width="0.1524" layer="91"/>
</segment>
</net>
</nets>
</sheet>
</sheets>
</schematic>
</drawing>
</eagle>
